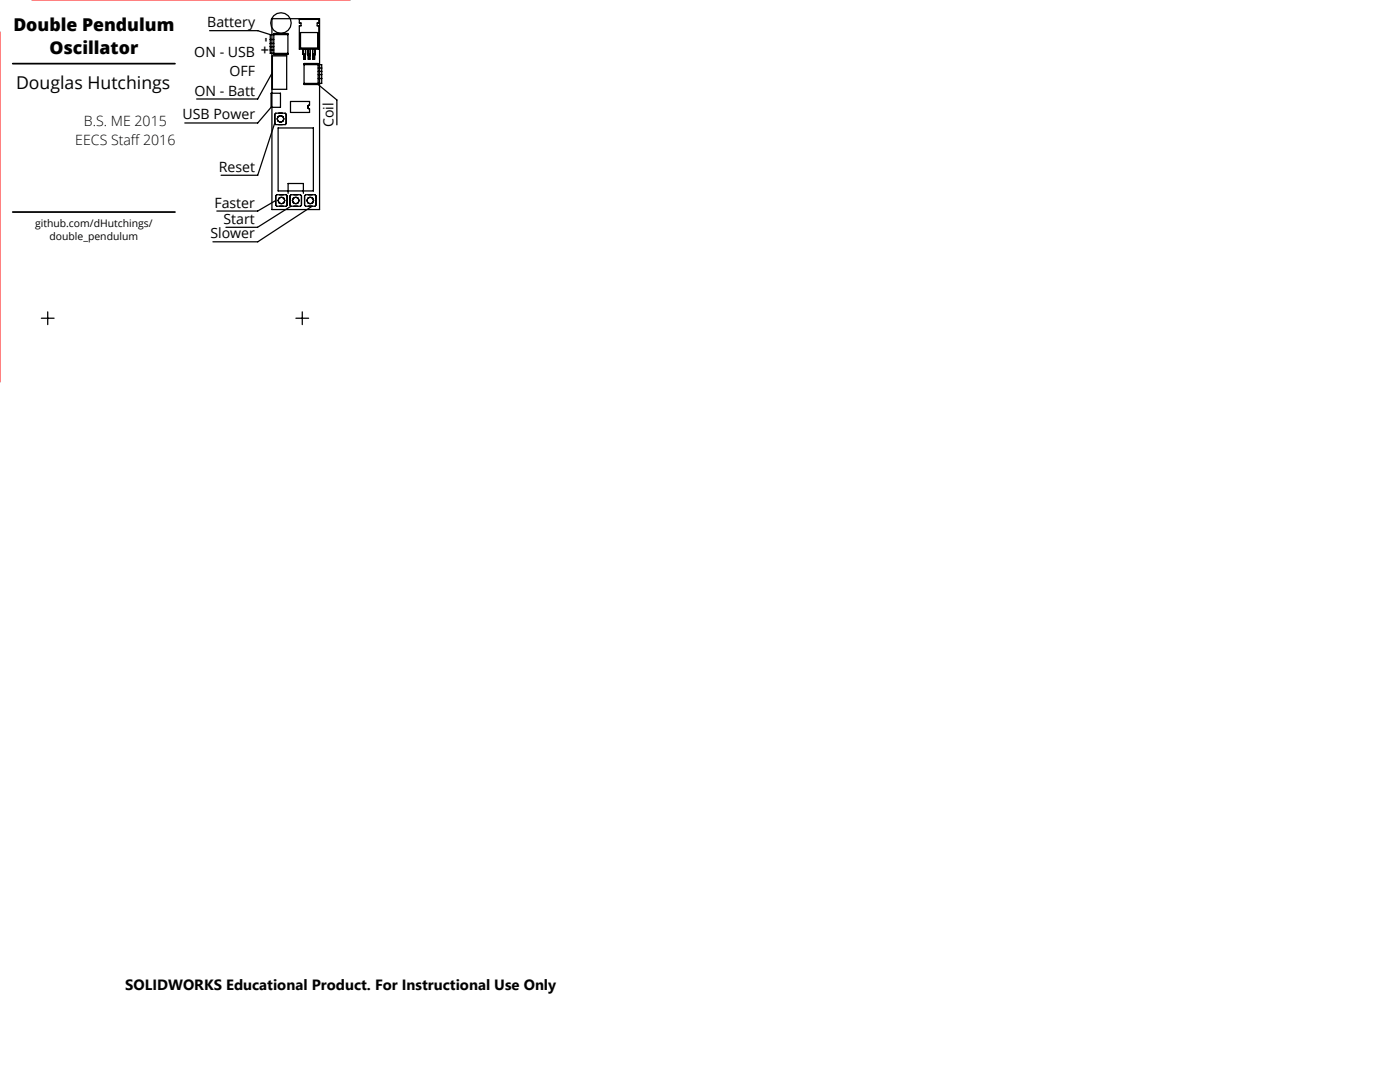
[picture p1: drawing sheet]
<svg xmlns="http://www.w3.org/2000/svg" width="279mm" height="216mm" viewBox="0 0 279 216" stroke-linecap="round" stroke-linejoin="round" font-family="sans-serif">
<g fill="none" stroke="#000" stroke-width=".25">
<path d="M41.8 6.1h9.6l2.5 .8M53.9 6.9h3.6M53.9 6.9v3.8h3.6M53.9 10h.7M53.9 9.3h.7M53.9 8.7h.7M53.9 7.9h.7M54.1 18.6h1.9v2.8h-1.9zM54.3 3.7h9.5v38.1h-9.5zM54.4 14.5l-3 5.3h-12.2M54.4 11.2h2.8v6.6h-2.8zM54.6 6.7h2.9v4.2h-2.9z"/>
<path d="M59.7 3.9h3.9v.7h-.3v.6h.3v4.6h-3.9v-4.6h.4v-.6h-.4zM60 6.5h3.4v3.1h-3.4zM60.5 9.8v1.1h.5v-1.1M60.6 10.9v.9h.3v-.9M60.6 11.1h.3M60.7 12.7h2.8v4.2h-2.8zM60.7 12.9h3.5v3.7h-3.5M61.4 9.8v1.1h.5v-1.1M61.5 11.1h.3M61.5 10.9v.9h.3v-.9M62.4 9.8v1.1h.5v-1.1M62.5 10.9v.9h.3v-.9"/>
<path d="M62.5 11.1h.3M63.5 16.9l3.7 3v5M63.5 13.6h.7M63.5 14.2h.7M63.5 14.9h.7M63.5 15.7h.7M54.1 21.4l-2.7 3.1h-14.5M54.8 24.5l-3.4 10.5h-7.3M55 22.6h1.9l.2 .2v1.9l-.2 .2h-1.9l-.2-.2v-1.9zM55 39.1l.2-.2h1.9l.2 .2v1.9l-.2 .1h-1.9l-.2-.1zM55.5 25.5h7v12.6h-7zM57.5 38.6v-2h3v2"/>
<path d="M57.9 39.1l.2-.2h1.9l.2 .2v1.9l-.2 .1h-1.9l-.2-.1zM58 20.2h3.8v.8a.38 .38 0 0 0-.4 .3 .38 .38 0 0 0 .4 .4v.7h-3.8zM60.8 39.1l.2-.2h1.9l.2 .2v1.9l-.2 .1h-1.9l-.2-.1zM55 40l-3.6 2.1h-8.1M58.1 41.1l-6.7 4.3h-6.3M62.3 41.1l-10.9 7.2h-8.9M8.3 63.5h2.5M9.5 62.2v2.6M59.1 63.5h2.5M60.3 62.2v2.6"/>
<circle cx="56.1" cy="4.6" r="2.05"/>
<circle cx="56" cy="23.7" r=".67"/>
<circle cx="56.2" cy="40" r=".67"/>
<circle cx="59" cy="40" r=".67"/>
<circle cx="61.9" cy="40" r=".67"/>
</g>
<path d="M69.8 -.1l-63.5 .1M0 6.3l-.1 69.9" fill="none" stroke="#f00" stroke-width=".2"/>
<path d="M2.5 12.7h32.4M2.5 42.3h32.4" fill="none" stroke="#000" stroke-width=".35"/>
<g font-size="3.5">
<text x="2.7" y="6.2">Double Pendulum</text>
<text x="9.9" y="10.8">Oscillator</text>
<text x="3.2" y="17.7">Douglas Hutchings</text>
</g>
<text font-size="3" x="25" y="197.6">SOLIDWORKS Educational Product. For Instructional Use Only</text>
<g font-size="2.8">
<text x="41.4" y="5.4">Battery</text>
<text x="38.8" y="11.4">ON - USB</text>
<text x="53.9" y="10.8" transform="rotate(-90 53.9 10.8)">+ -</text>
<text x="45.8" y="15.2">OFF</text>
<text x="36.4" y="23.8">USB Power</text>
<text x="38.8" y="19.1">ON - Batt</text>
<text x="15" y="29">EECS Staff 2016</text>
<text x="16.7" y="25.1">B.S. ME 2015</text>
<text x="66.6" y="25.4" transform="rotate(-90 66.6 25.4)">Coil</text>
<text x="43.6" y="34.3">Reset</text>
<text x="42.8" y="41.4">Faster</text>
<text x="42" y="47.5">Slower</text>
<text x="44.6" y="44.6">Start</text>
</g>
<g font-size="2.1">
<text x="7" y="45.2">github.com/dHutchings/</text>
<text x="9.9" y="47.8">double_pendulum</text>
</g>
</svg>
